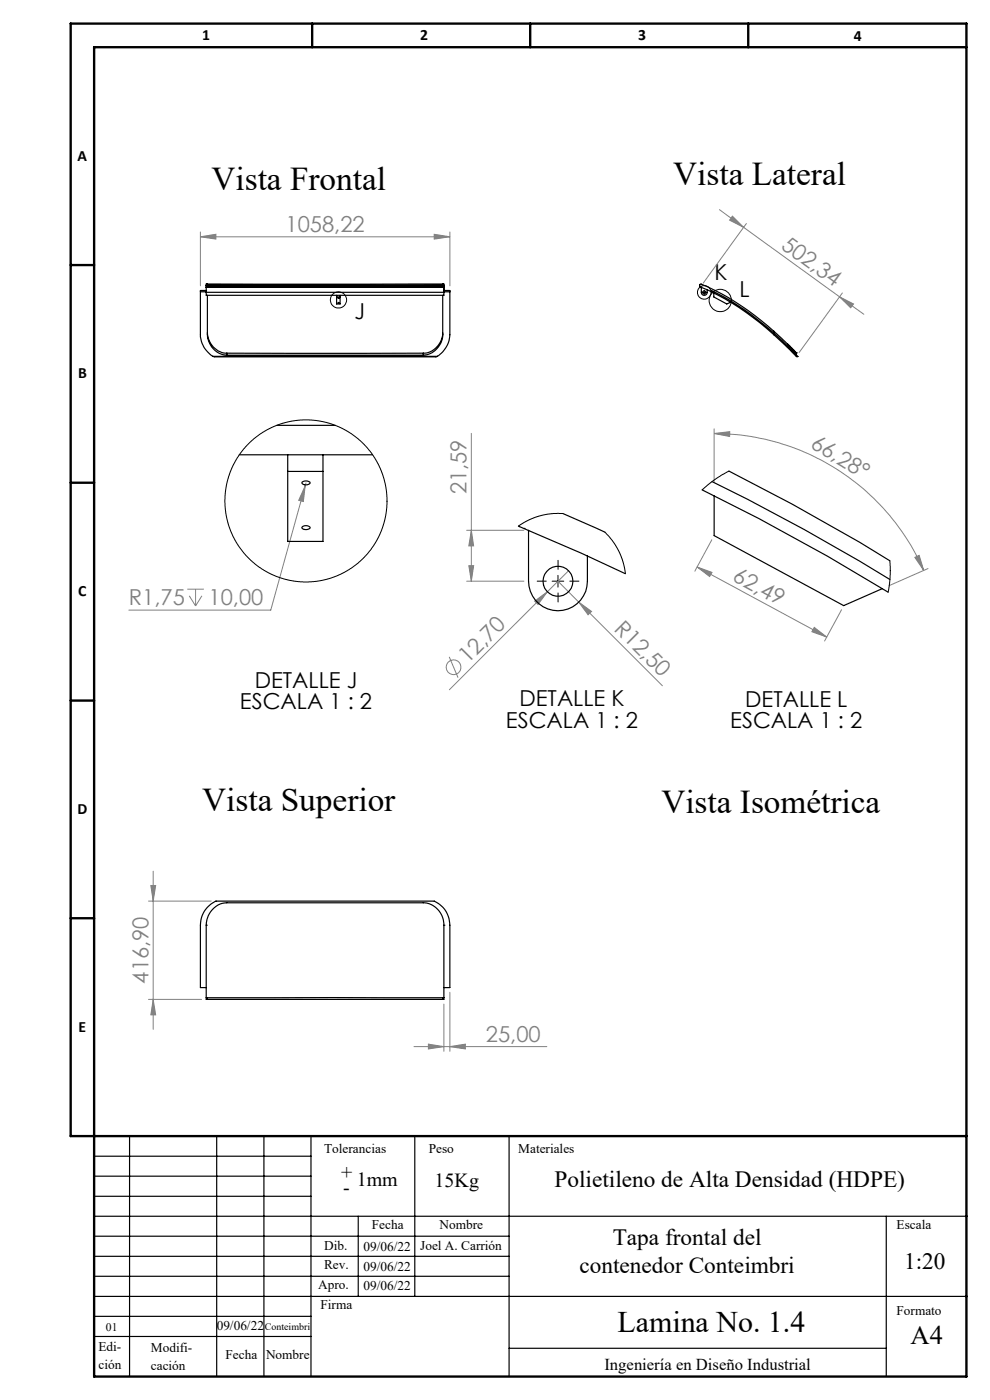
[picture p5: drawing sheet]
<svg xmlns="http://www.w3.org/2000/svg" width="210mm" height="297mm" viewBox="0 0 210 297" stroke-linecap="round" stroke-linejoin="round" font-family="sans-serif">
<g fill="none" stroke="#000" stroke-width=".25">
<path d="M20 258h185M20 245.3h46M20 249.5h46M20 253.8h46M27.5 241v51M46 241v51M56 241v51M66 241v51M76 258v17M88 241v34M108 241v51M188 258v34"/>
<path d="M20 275h185M20 262.3h88M20 270.8h88M20 266.5h88M20 279.3h46M20 283.5h46M108 286h80"/>
</g>
<path d="M66.2 5v5M112.5 5v5M158.7 5v5M205 10h-185v282h185v-287h-190v236h190M15 56.2h5M15 102.4h5M15 148.6h5M15 194.8h5" fill="none" stroke="#000" stroke-width=".5"/>
<g fill="none" stroke="#808080" stroke-width=".21">
<path d="M42.5 50.2l3.3-.5v1zM42.5 49.2v11.4M42.5 50.2h52.9M92.1 49.7l3.3 .5-3.3 .5zM95.4 49.2v11.4M152.6 44.5l5.1 3.7M155.4 45.9l2.3 2.3-2.9-1.5zM157.7 48.2l20.4 14.8M158.3 47.4l-9.1 12.7M178.1 63l2.9 1.5-.6 .8zM178.1 63l5.1 3.7M178.7 62.2l-9.2 12.6"/>
<path d="M100 91.9v31.4M151.5 91v11.3M151.5 92l3.3-.4v1zM151.5 92a48.6 48.6 0 0 1 44.4 29M64.7 103.1l-.4 3.3-.9-.3zM64.7 103.1l-7.3 26.3h-30.1M64.9 102.4l-.2 .7M99 112.5h12.1M100 112.5l.5 3.3h-1.1zM151 114.5l-3.6 6.7M194.1 118.2l.9-.4 .9 3.2zM39.7 125h3.6"/>
<path d="M40.1 126.4l1.4 2.1M41.5 125v3.5M42.8 126.4l-1.3 2.1M95.3 139.3l1.9 4.5M99 123.3h12.1M99.4 120h1.1l-.5 3.3zM113.4 127.5l2.7-1.9-2 2.6zM116.1 125.6l-20.8 20.7M118.4 123.3l4.4 4.4M120.6 121.1l-4.5 4.5M122.8 127.7l2.7 2-.8 .7zM122.8 127.7l17.7 17.8"/>
<path d="M147.9 120.3l27.5 14.8M147.9 120.3l3.1 1.1-.5 .9zM172.7 133.1l2.7 2-3.2-1.1zM178.5 129.4l-3.6 6.6M196.8 120.6l-8.2 3.6M31.5 191.2h13.3M32 187.9h1l-.5 3.3zM32.5 184.8v33.6M31.5 212h11.3M32.5 212l.5 3.3h-1zM94.2 213v10M95.4 210.5v12.5"/>
<path d="M87.8 222h28.2M90.9 221.5l3.3 .5-3.3 .5zM95.4 222l3.3-.5v1z"/>
<circle cx="96.2" cy="141.5" r="1.57"/>
</g>
<g fill="none" stroke="#000" stroke-width=".21">
<path d="M149.3 62h.2M149.4 61.9v.3M117.1 123.3h2.5M118.4 122.1v2.5"/>
<circle cx="71.8" cy="63.6" r="1.72"/>
<circle cx="149.4" cy="62" r="1.43"/>
<circle cx="152.8" cy="63.7" r="2.36"/>
</g>
<path d="M149.2 62h-.2M149.4 61.8v-.2M149.4 62.3v.2M149.7 62h.1M115.9 123.3h-1.9M118.4 120.8v-1.9M118.4 125.8v1.9M120.9 123.3h1.9" fill="none" stroke="#000" stroke-width=".21" stroke-dasharray="15.2 1.3 1.3 1.3"/>
<g fill="#808080">
<path d="M113.4 127.5l2.7-1.9-2 2.6z"/>
<path d="M122.8 127.7l2.7 2-.8 .7z"/>
<path d="M178.1 63l2.9 1.5-.6 .8zM155.4 45.9l2.3 2.3-2.9-1.5z"/>
<path d="M194.1 118.2l.9-.4 .9 3.2zM151.5 92l3.3-.4v1z"/>
<path d="M172.7 133.1l2.7 2-3.2-1.1zM147.9 120.3l3.1 1.1-.5 .9z"/>
<path d="M90.9 221.5l3.3 .5-3.3 .5zM95.4 222l3.3-.5v1zM64.7 103.1l-1.3 3 .9 .3z"/>
<path d="M32.5 212l.5 3.3h-1zM32 187.9h1l-.5 3.3z"/>
<path d="M100 112.5l.5 3.3h-1.1zM99.4 120h1.1l-.5 3.3z"/>
<path d="M42.5 50.2l3.3-.5v1zM92.1 49.7l3.3 .5-3.3 .5z"/>
</g>
<g fill="none" stroke="#000" stroke-width=".25">
<path d="M42.5 61.9v7.8a5.9 5.9 0 0 0 2.7 5.9M42.5 61.9h1.2M43.7 60.5h.2M43.7 60.6v.3M43.7 60.9v.1M43.7 62v.6h50.5v-.6M43.7 60.9h50.5M43.7 60.6h50.5M43.7 61h50.5v1M43.7 60.5v.1M43.7 61v1M43.7 62h50.5"/>
<path d="M43.7 61.6h-1.2v.3M43.9 60.3h50.1M43.9 60.3h-.2v.2M43.9 60.5h50.1M43.9 60.3v.2M44 62.6v7.1a5.1 5.1 0 0 0 2.3 5.2l.9 .3 .9 .1M44 70.6a4.4 4.4 0 0 0 4.1 4.3M44 60.9v.1M45.2 75.6l.3 .1M45.2 75.6h47.6M48.1 74.9h41.7M48.1 75.3h41.7"/>
<path d="M48.1 74.9v.4M63.9 60.9h10.1M71.4 62.6v1.9h.7v-1.9M71.4 63h.7M71.7 64.2h.2zM71.7 63.2h.2zM89.8 74.9v.4M92.8 75.6l-47.3 .1M93.9 62.6v8.4a4.5 4.5 0 0 1-4.1 4.3M93.9 70.6a4.4 4.4 0 0 1-4.1 4.3M93.9 60.9v.1M94 60.5h.2"/>
<path d="M94 60.3h.2v.2M94 60.3v.2M94.2 60.6v.3M94.2 60.9v1h1.2M94.2 60.5v.1M94.2 61.6h1.2v.3M95.4 61.9v7.8a6 6 0 0 1-2.3 5.7l-.3 .2M148.7 60.9h.1M148.8 61v1a.62 .62 0 0 0 .6 .7 .62 .62 0 0 0 .6-.7v-.5M150.9 61.9v-.3a68.4 68.4 0 0 1 18.4 14l-.3 .1-4.9-4.7M150.9 61.9a55.5 55.5 0 0 1 13.2 9.1M150.9 61.9l-2.3-1-.2-.2a.28 .28 0 0 1 .1-.3 .28 .28 0 0 1 .3-.1 54.7 54.7 0 0 1 15.3 10"/>
<path d="M151.4 62.2v.8l2.8 1.5 .8-.4M164.1 70.3l4.8 4.6M164.1 70.3v.7M168.7 74.7l-1.6-1.7 1.8 1.9M168.9 74.9h.1M168.9 74.9v.3M50.8 96.5h28.2M58.7 90.2h12.4M61 96.5v18.4h7.5v-18.4M154.6 99.9l13.4 7 14.4 8.1 6.3 4M61 100h7.5M64.1 111.8l.8-.3 .6 .2 .3 .2a1.13 1.13 0 0 1-1.8 0z"/>
<path d="M64.1 102.3l.8-.3 .6 .2 .3 .2a1.13 1.13 0 0 1-1.8 0zM110 111.6l13.3 5.8 9.3 4.3M111.2 112.1h.1M112.1 112.5v10.8a6.2 6.2 0 0 0 6.3 6.3 6.2 6.2 0 0 0 6.2-6.3v-5.4M119.4 108.9l8.9 4M148.9 103.9l12.1 6.1 14.5 8 12.9 7.6M151 102.2a442.8 442.8 0 0 1 37.8 20.7M151.5 105.2v8.4l27.5 14.9 8.1-3.6M43.7 196.3a4.7 4.7 0 0 1 4.4-4.8h41.7a4.7 4.7 0 0 1 4.4 4.8M43.7 196.3v15.4M43.7 196.3h.1M94.2 196.3v15.4"/>
<path d="M94.2 196.3h.1M43.7 211.7v.3h.2M43.7 209.5h-1.2v-11.8a6 6 0 0 1 2.5-6.1l.8-.4h46.3a5.5 5.5 0 0 1 3.3 5.1v13.2h-1.2M43.7 211.7h.2M43.9 211.7h50.1M43.9 212h50.1M43.9 211.7v.3M94 211.7v.3M94 211.7h.2M94.2 211.7v.3h-.2"/>
<circle cx="149.4" cy="62" r=".32"/>
<circle cx="118.4" cy="123.3" r="3.2"/>
</g>
<g fill="none" stroke="#000" stroke-width=".21">
<path d="M154.6 99.9l-3.2 1.9-2.5 2.1M119.4 108.9l-2.5 .1-2.5 .5-2 .7-2.4 1.4M128.3 112.9l1.6 1.8 1.4 2.2 .9 2.4 .4 2.4M188.7 119l.1 3.7-.4 2.9"/>
<circle cx="64.9" cy="106.3" r="17.2"/>
</g>
<g font-size="7.1">
<text x="44.9" y="40.3">Vista Frontal</text>
<text x="142.8" y="39.2">Vista Lateral</text>
<text x="42.9" y="172">Vista Superior</text>
<text x="140.3" y="172.5">Vista Isométrica</text>
</g>
<text font-size="6.3" x="131" y="282.5">Lamina No. 1.4</text>
<text font-size="5.6" x="193.1" y="285.1">A4</text>
<g font-size="4.9">
<text x="117.6" y="251.8">Polietileno de Alta Densidad (HDPE)</text>
<text x="130" y="264.2">Tapa frontal del</text>
<text x="191.8" y="269.3">1:20</text>
<text x="122.9" y="270.1">contenedor Conteimbri</text>
</g>
<g font-size="4.7" fill="#808080">
<text x="60.6" y="49.2">1058,22</text>
<text x="165.5" y="52.5" transform="rotate(36 165.5 52.5)">502,34</text>
<text x="171.7" y="94.7" transform="rotate(32 171.7 94.7)">66,28°</text>
<text x="99" y="104.8" transform="rotate(-90 99 104.8)">21,59</text>
<text x="155.2" y="123.1" transform="rotate(28 155.2 123.1)">62,49</text>
<text x="27.4" y="128.4">R1,75</text>
<text x="44.2" y="128.4">10,00</text>
<text x="130.1" y="133.6" transform="rotate(45 130.1 133.6)">R12,50</text>
<text x="99.3" y="140.9" transform="rotate(-45 99.3 140.9)">12,70</text>
<text x="31.5" y="208.7" transform="rotate(-90 31.5 208.7)">416,90</text>
<text x="103.1" y="221">25,00</text>
</g>
<g font-size="4.7">
<text x="151.5" y="59.4">K</text>
<text x="156.8" y="63">L</text>
<text x="75.2" y="67.6">J</text>
<text x="54" y="145.9">DETALLE J</text>
<text x="110.2" y="149.8">DETALLE K</text>
<text x="158.1" y="150">DETALLE L</text>
<text x="50.9" y="150.4">ESCALA 1 : 2</text>
<text x="107.3" y="154.3">ESCALA 1 : 2</text>
<text x="154.9" y="154.5">ESCALA 1 : 2</text>
</g>
<g font-size="4.2">
<text x="72.4" y="250.2">+</text>
<text x="75.7" y="251.6">1mm</text>
<text x="92.2" y="251.9">15Kg</text>
<text x="72.8" y="253.3">-</text>
</g>
<text font-size="3.5" x="128.2" y="290.6">Ingeniería en Diseño Industrial</text>
<g font-size="3.3">
<text x="42.9" y="8.4">1</text>
<text x="89.1" y="8.4">2</text>
<text x="135.4" y="8.4">3</text>
<text x="181.1" y="8.7">4</text>
<text x="16.5" y="34.1">A</text>
<text x="16.5" y="80.3">B</text>
<text x="16.6" y="126.5">C</text>
<text x="16.4" y="172.7">D</text>
<text x="16.7" y="218.9">E</text>
</g>
<g font-size="2.8">
<text x="68.7" y="244.7">Tolerancias</text>
<text x="91" y="244.7">Peso</text>
<text x="109.9" y="244.7">Materiales</text>
<text x="78.9" y="260.8">Fecha</text>
<text x="93.3" y="260.8">Nombre</text>
<text x="190.2" y="260.8">Escala</text>
<text x="68.7" y="265.1">Dib.</text>
<text x="68.7" y="269.3">Rev.</text>
<text x="77.1" y="265.4">09/06/22</text>
<text x="77.1" y="269.7">09/06/22</text>
<text x="89.1" y="265.1">Joel A. Carrión</text>
<text x="67.5" y="273.4">Apro.</text>
<text x="77.1" y="273.6">09/06/22</text>
<text x="68" y="277.7">Firma</text>
<text x="190.2" y="279.1">Formato</text>
<text x="20.9" y="286.7">Edi-</text>
<text x="32" y="286.8">Modifi-</text>
<text x="46" y="282.1">09/06/22</text>
<text x="20.9" y="290.5">ción</text>
<text x="32" y="290.6">cación</text>
<text x="47.8" y="288.2">Fecha</text>
<text x="56.4" y="288.2">Nombre</text>
</g>
<text font-size="2.5" x="22.5" y="282.3">01</text>
<text font-size="2.1" x="56.2" y="282.1">Conteimbri</text>
</svg>
